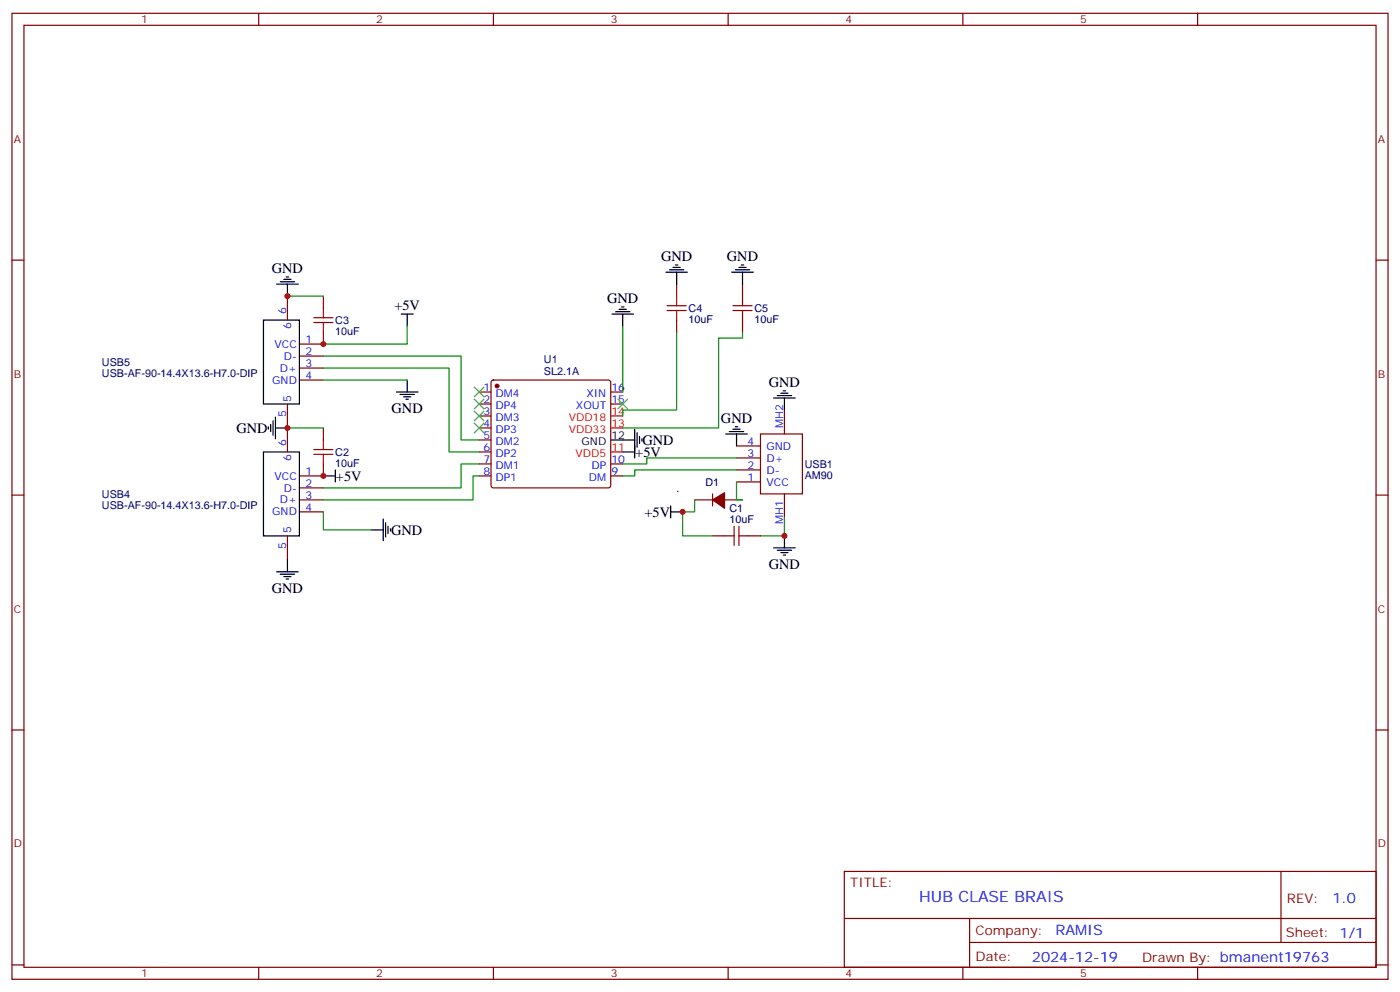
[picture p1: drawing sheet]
<svg xmlns="http://www.w3.org/2000/svg" width="412mm" height="292mm" viewBox="0 0 412 292" stroke-linecap="round" stroke-linejoin="round" font-family="sans-serif">
<g fill="none" stroke="#870000" stroke-width=".35">
<path d="M3.5 3.9h405.4v284.4h-405.4zM7.1 7.4h398.2v277.3h-398.2zM76.2 3.9v3.5M145.3 3.9v3.5M214.5 3.9v3.5M283.6 3.9v3.5M352.8 3.9v3.5M3.5 76.6h3.6M405.3 76.6h3.6M84.7 87.2v7M95.2 97.8v3.5h-7M95.2 87.2v3.5"/>
<path d="M199.3 83.6v3.6M199.3 94.2v3.6M218.7 83.6v3.6M218.7 94.2v3.6M84.7 118.9v14.1M88.2 104.8h7M88.2 108.3h7M88.2 111.9h7M141.1 115.4h3.5M141.1 118.9h3.5M144.9 112.1l.4-.2h33.9l.5 .2 .2 .5v30.3l-.2 .5-.5 .2h-33.9l-.5-.2-.2-.5v-30.3zM179.9 115.4h3.5"/>
<path d="M179.9 118.9h3.5M95.2 136.6v3.5h-7M95.2 126v3.5M141.1 122.4h3.5M141.1 126h3.5M141.1 129.5h3.5M141.1 133h3.5M141.1 136.6h3.5M179.9 136.6h3.5M217 131.3h7M217 134.8h7M217 138.3h7"/>
<path d="M224 127.7h12.4v17.7h-12.4zM231.1 120.7v7M3.5 145.7h3.6M84.7 157.7v7.1M88.2 143.6h7M88.2 147.1h7M88.2 150.7h7M141.1 140.1h3.5M179.9 140.1h3.5M204.6 147.1h5.3M209.9 145.4v3.5M209.9 157.7h3.5"/>
<path d="M213.4 147.1h5.3M217 141.9h7M220.5 157.7h3.5M231.1 145.4v7M405.3 145.7h3.6M3.5 214.9h3.6M405.3 214.9h3.6M248.7 256.5h156.6v28.2h-156.6zM377.3 256.5v20.9M248.7 270.4h156.5M285.6 277.4h119.6M285.6 270.4v14.1"/>
<path d="M3.5 284h3.6M76.2 284.7v3.6M145.3 284.7v3.6M214.5 284.7v3.6M283.6 284.7v3.6M352.8 284.7v3.6M405.3 284h3.6"/>
</g>
<g fill="none" stroke="#000" stroke-width=".35">
<path d="M197.2 79.4h4.2M198.3 78.7h2.1M199 78h.7M216.6 79.4h4.2M217.7 78.7h2.1M218.4 78h.7M77.6 94.2h10.6v24.7h-10.6zM81.5 83.6h6.3M82.5 82.9h4.3M83.6 82.2h2.1M84.3 81.5h.7M84.7 83.6v3.6"/>
<path d="M118.2 92.5h3.5M119.9 92.5v3.5M180.3 92.5h6.3M181.3 91.8h4.3M182.4 91.1h2.1M183.1 90.3h.7M183.4 92.5v3.5M196.1 80.1h6.4M199.3 80.1v3.5M215.5 80.1h6.4M218.7 80.1v3.5M116.8 115.4h6.3"/>
<path d="M117.8 116.1h4.3M118.9 116.8h2.1M119.6 117.5h.7M119.9 111.9v3.5M227.9 117.2h6.3M229 116.5h4.2M230 115.7h2.1M230.7 115h.7M231.1 117.2v3.5M77.6 133h10.6v24.7h-10.6zM79 125.6v.7M79.7 124.9v2.1"/>
<path d="M80.4 123.9v4.2M81.1 126h3.6M81.1 122.8v6.4M98.8 138.3v3.6M179.9 129.5h7.1M183.4 133h3.6M187 126.3v8.5M187.7 127.4v4.2M188.4 128.4v2.2M189.1 129.2v.7M213.8 127.7h6.3M214.8 127h4.3"/>
<path d="M215.9 126.3h2.1M216.6 125.6h.7M217 127.7v3.6M95.2 140.1h3.6M109.4 156h3.5M112.9 152.8v6.3M113.6 153.8v4.3M114.3 154.9v2.1M115 155.6v.7M197.6 150.7h3.5M197.6 148.9v3.5M231.1 157.7v3.6"/>
<path d="M81.5 168.3h6.3M82.5 169h4.3M83.6 169.7h2.1M84.3 170.4h.7M84.7 164.8v3.5M227.9 161.3h6.3M229 162h4.2M230 162.7h2.1M230.7 163.4h.7"/>
</g>
<g fill="#870000" stroke="#870000" stroke-width=".35">
<path d="M209.9 147.1l3.5-2.1v4.6z"/>
<circle cx="146.4" cy="113.6" r=".53"/>
</g>
<path d="M179.9 133h3.5M179.9 126h3.5M179.9 122.4h3.5" fill="none" stroke="#f00" stroke-width=".35"/>
<g fill="none" stroke="#008700" stroke-width=".35">
<path d="M84.7 87.2h10.5M119.9 96v5.3h-24.7M183.4 96v19.4M199.3 97.8v22.9h-15.9v1.7M218.7 97.8v1.7h-7v26.5h-28.3M95.2 108.3h37.1v24.7h8.8M95.2 104.8h40.6v24.7h5.3M95.2 111.9h24.7M84.7 126h10.5M141.1 136.6h-5.3v7h-40.6M217 138.3h-30v1.8h-3.6M217 134.8h-26.5v1.8h-7.1"/>
<path d="M95.2 150.7v5.3h14.2M141.1 140.1h-1.8v7h-44.1M204.6 147.1v3.6h-3.5v7h8.8M217 141.9v5.2h1.7M231.1 152.4v5.3h-7.1"/>
</g>
<path d="M139.7 114l2.8 2.8M139.7 117.5l2.8 2.8M142.5 114l-2.8 2.8M142.5 117.5l-2.8 2.8M182 117.5l2.9 2.8M184.9 117.5l-2.9 2.8M139.7 121l2.8 2.9M139.7 124.6l2.8 2.8M142.5 121l-2.8 2.9M142.5 124.6l-2.8 2.8" fill="none" stroke="#3c3" stroke-width=".35"/>
<g fill="none" stroke="#a10000" stroke-width=".35">
<path d="M92.4 94.9h5.7M92.4 93.5h5.7M95.2 90.7v2.8M95.2 94.9v2.9M196.5 90h5.6M196.5 91.4h5.6M199.3 87.2v2.8M199.3 91.4v2.8M215.9 90h5.6M215.9 91.4h5.6M218.7 87.2v2.8M218.7 91.4v2.8"/>
<path d="M92.4 133.7h5.7M92.4 132.3h5.7M95.2 129.5v2.8M95.2 133.7v2.9M213.4 157.7h2.9M216.3 154.9v5.6M217.7 157.7h2.8M217.7 154.9v5.6"/>
</g>
<g fill="#c00">
<circle cx="84.7" cy="126" r=".88"/>
<circle cx="231.1" cy="157.7" r=".88"/>
<circle cx="201.1" cy="150.7" r=".88"/>
<circle cx="95.3" cy="101.3" r=".88"/>
<circle cx="84.7" cy="87.2" r=".88"/>
<circle cx="95.3" cy="140.1" r=".88"/>
</g>
<text font-size="4.6" fill="#00f" x="270.8" y="265.5">HUB CLASE BRAIS</text>
<g font-size="4.2">
<text x="194.7" y="76.8">GND</text>
<text x="214.1" y="76.8">GND</text>
<text x="80.1" y="80.3">GND</text>
<text x="178.9" y="89.1">GND</text>
<text x="116.2" y="91.4">+5V</text>
<text x="226.5" y="113.8">GND</text>
<text x="115.4" y="121.5">GND</text>
<text x="212.4" y="124.4">GND</text>
<text x="69.7" y="127.4">GND</text>
<text x="189.3" y="130.9">GND</text>
<text x="187.1" y="134.4">+5V</text>
<text x="99" y="141.5">+5V</text>
<text x="189.8" y="152.1">+5V</text>
<text x="115.2" y="157.3">GND</text>
<text x="226.5" y="167.4">GND</text>
<text x="80.1" y="174.5">GND</text>
</g>
<g font-size="4.2" fill="#00f">
<text x="392.5" y="265.8">1.0</text>
<text x="310.9" y="275.3">RAMIS</text>
<text x="304" y="283.1">2024-12-19</text>
</g>
<g font-size="3.9" fill="#800">
<text x="250.5" y="261.1">TITLE:</text>
<text x="379.1" y="265.8">REV:</text>
<text x="287.4" y="275.3">Company:</text>
<text x="378.7" y="275.9">Sheet: 1/1</text>
<text x="287.4" y="283">Date:</text>
<text x="336.4" y="283.1">Drawn By: bmanent19763</text>
</g>
<g font-size="3.2" fill="#800">
<text x="41.6" y="6.9">1</text>
<text x="110.8" y="6.9">2</text>
<text x="179.9" y="6.9">3</text>
<text x="249.1" y="6.9">4</text>
<text x="318.2" y="6.9">5</text>
<text x="4.1" y="42">A</text>
<text x="405.9" y="42">A</text>
<text x="4.1" y="111.2">B</text>
<text x="405.9" y="111.2">B</text>
<text x="4.1" y="180.3">C</text>
<text x="405.9" y="180.3">C</text>
<text x="4.1" y="249.4">D</text>
<text x="405.9" y="249.4">D</text>
<text x="41.6" y="287.7">1</text>
<text x="110.8" y="287.7">2</text>
<text x="179.9" y="287.7">3</text>
<text x="249.1" y="287.7">4</text>
<text x="318.2" y="287.7">5</text>
</g>
<g font-size="3.2" fill="#00f">
<text x="84.3" y="92.5" transform="rotate(-90 84.3 92.5)">6</text>
<text x="85.7" y="97" transform="rotate(-90 85.7 97)">6</text>
<text x="90" y="100.9">1</text>
<text x="80.9" y="102.3">VCC</text>
<text x="83.6" y="105.9">D-</text>
<text x="90" y="104.5">2</text>
<text x="90" y="108">3</text>
<text x="80.2" y="112.9">GND</text>
<text x="82.4" y="109.4">D+</text>
<text x="90" y="111.5">4</text>
<text x="85.7" y="118.2" transform="rotate(-90 85.7 118.2)">5</text>
<text x="142.4" y="115">1</text>
<text x="142.4" y="118.6">2</text>
<text x="145.9" y="116.8">DM4</text>
<text x="172.7" y="116.8">XIN</text>
<text x="180.1" y="118.6">15</text>
<text x="180.1" y="115">16</text>
<text x="84.3" y="122.7" transform="rotate(-90 84.3 122.7)">5</text>
<text x="142.4" y="122.1">3</text>
<text x="142.4" y="125.6">4</text>
<text x="145.9" y="120.3">DP4</text>
<text x="145.9" y="123.9">DM3</text>
<text x="169.7" y="120.3">XOUT</text>
<text x="230.7" y="126" transform="rotate(-90 230.7 126)">MH2</text>
<text x="84.3" y="131.3" transform="rotate(-90 84.3 131.3)">6</text>
<text x="142.4" y="129.2">5</text>
<text x="145.9" y="127.4">DP3</text>
<text x="145.9" y="130.9">DM2</text>
<text x="220.2" y="130.9">4</text>
<text x="85.7" y="135.8" transform="rotate(-90 85.7 135.8)">6</text>
<text x="142.4" y="132.7">6</text>
<text x="142.4" y="136.2">7</text>
<text x="145.9" y="134.4">DP2</text>
<text x="145.9" y="138">DM1</text>
<text x="174.3" y="138">DP</text>
<text x="180.1" y="136.2">10</text>
<text x="220.2" y="134.4">3</text>
<text x="220.2" y="138">2</text>
<text x="225.8" y="132.3">GND</text>
<text x="225.8" y="135.9">D+</text>
<text x="80.9" y="141.1">VCC</text>
<text x="90" y="139.7">1</text>
<text x="90" y="143.3">2</text>
<text x="142.4" y="139.7">8</text>
<text x="145.9" y="141.5">DP1</text>
<text x="173.5" y="141.5">DM</text>
<text x="180.1" y="139.7">9</text>
<text x="220.2" y="141.5">1</text>
<text x="225.8" y="139.4">D-</text>
<text x="225.8" y="142.9">VCC</text>
<text x="82.4" y="148.2">D+</text>
<text x="83.6" y="144.7">D-</text>
<text x="90" y="146.8">3</text>
<text x="80.2" y="151.7">GND</text>
<text x="90" y="150.3">4</text>
<text x="230.7" y="154.2" transform="rotate(-90 230.7 154.2)">MH1</text>
<text x="84.3" y="161.5" transform="rotate(-90 84.3 161.5)">5</text>
<text x="85.7" y="157" transform="rotate(-90 85.7 157)">5</text>
</g>
<g font-size="3.2" fill="#000080">
<text x="98.8" y="95.5">C3</text>
<text x="202.8" y="95.1">10uF</text>
<text x="202.8" y="91.8">C4</text>
<text x="222.2" y="95.1">10uF</text>
<text x="222.2" y="91.8">C5</text>
<text x="98.8" y="98.6">10uF</text>
<text x="30" y="107.7">USB5</text>
<text x="160.2" y="107">U1</text>
<text x="30" y="110.9">USB-AF-90-14.4X13.6-H7.0-DIP</text>
<text x="160.2" y="110.3">SL2.1A</text>
<text x="98.8" y="137.4">10uF</text>
<text x="98.8" y="134.2">C2</text>
<text x="237.1" y="137.7">USB1</text>
<text x="207.8" y="143">D1</text>
<text x="237.1" y="140.9">AM90</text>
<text x="30" y="149.7">USB-AF-90-14.4X13.6-H7.0-DIP</text>
<text x="30" y="146.5">USB4</text>
<text x="199.2" y="144.8">.</text>
<text x="214.9" y="153.8">10uF</text>
<text x="214.9" y="150.6">C1</text>
</g>
<g font-size="3.2" fill="#f00">
<text x="167.5" y="123.9">VDD18</text>
<text x="180.1" y="125.6">13</text>
<text x="180.1" y="122.1">14</text>
<text x="167.5" y="127.4">VDD33</text>
<text x="169.5" y="134.4">VDD5</text>
<text x="180.1" y="132.7">11</text>
</g>
<g font-size="3.2">
<text x="171.3" y="130.9">GND</text>
<text x="180.1" y="129.2">12</text>
</g>
</svg>
